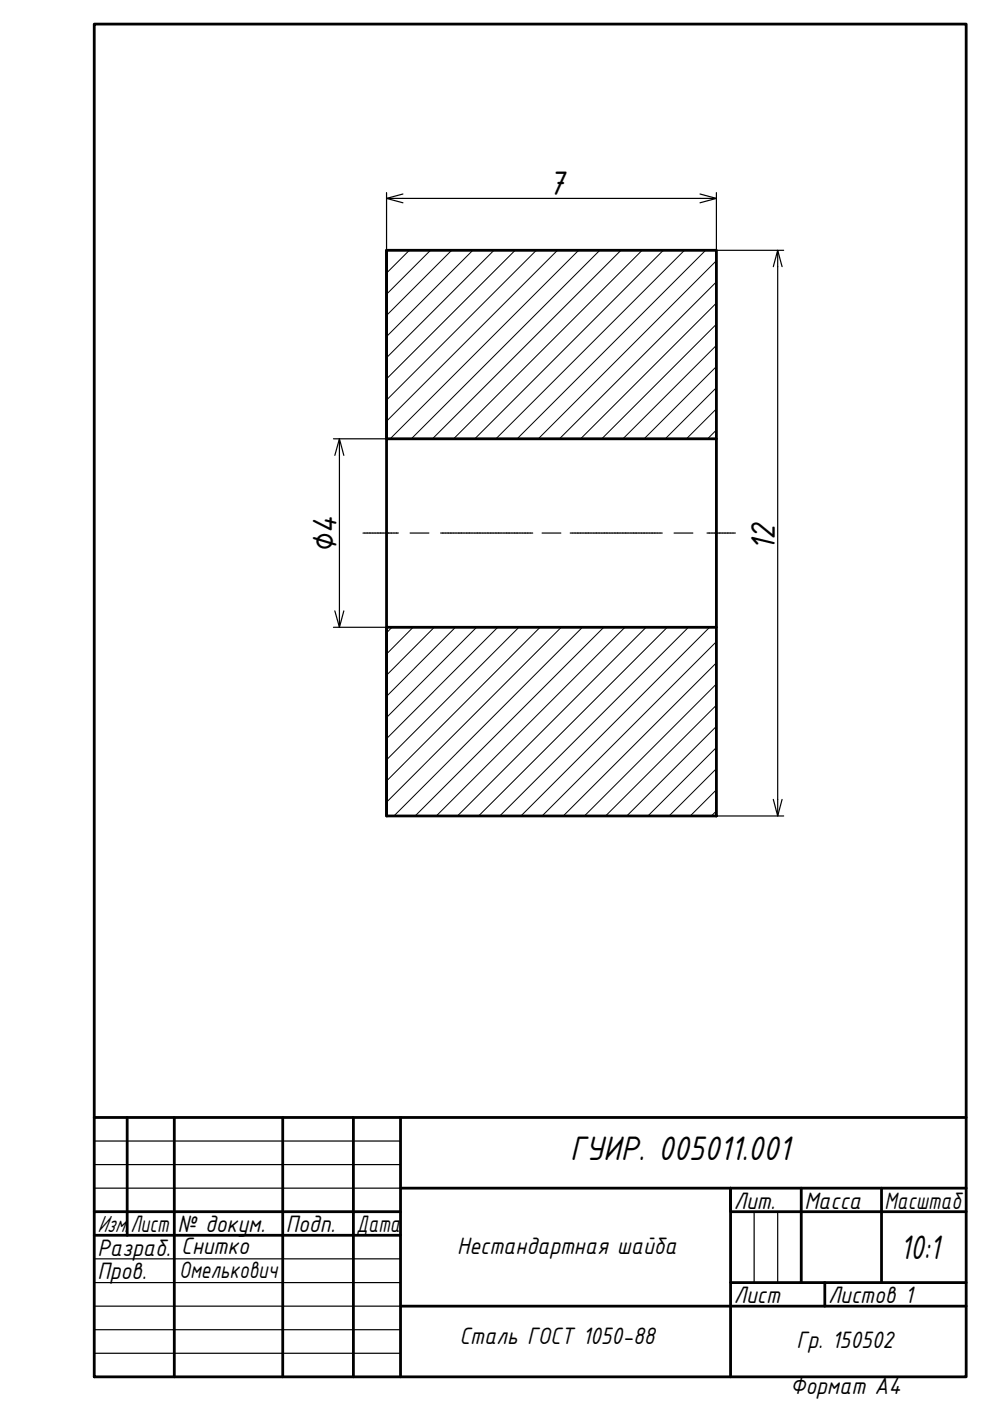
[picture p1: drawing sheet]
<svg xmlns="http://www.w3.org/2000/svg" width="210mm" height="297mm" viewBox="0 0 210 297" stroke-linecap="round" stroke-linejoin="round" font-family="sans-serif">
<!-- layer: 0 -->
<g fill="none" stroke="#000" stroke-width=".59">
<path d="M20 5.1h184.9v286.8h-184.9zM82 53.1h69.9v119.9h-69.9zM82 53.1v39.9h69.9M151.9 133h-69.9v40M20 236.9h184.9M27 236.9v25M37 236.9v55M59.9 236.9v55M74.9 236.9v55M84.9 236.9v55M20 256.9h64.9M84.9 251.9h120"/>
<path d="M169.9 251.9v20M186.9 251.9v20M204.9 256.9h-50v-5v40M20 261.9h64.9M84.9 276.9h120M154.9 271.9h50M174.9 271.9v5"/>
</g>
<g fill="none" stroke="#000" stroke-width=".25">
<path d="M82 42.1h3.4M85.4 41.1l-3.4 1 3.4 .9M148.4 41.1l3.5 1-3.5 .9M148.4 42.1h3.5M164 56.5l.9-3.4 .9 3.4M164.9 53.1v3.4M71 96.5l1-3.5 .9 3.5M72 93v3.5M71 129.5l1 3.5 .9-3.5M72 129.5v3.5M164 169.5l.9 3.5 .9-3.5M164.9 169.5v3.5"/>
<path d="M20 241.9h64.9M20 246.9h64.9M20 251.9h64.9M159.9 256.9v15M164.9 256.9v15M20 266.9h64.9M20 271.9h64.9M20 276.9h64.9M20 281.9h64.9M20 286.9h64.9"/>
</g>
<g fill="none" stroke="#000" stroke-width=".21">
<path d="M82.3 53.1l-.3 .3M86.8 53.1l-4.8 4.8M91.3 53.1l-9.3 9.3M95.8 53.1l-13.8 13.8M100.2 53.1l-18.2 18.3M104.7 53.1l-22.7 22.7M109.2 53.1l-27.2 27.2M113.7 53.1l-31.7 31.7M118.2 53.1l-36.2 36.2M122.7 53.1l-40 39.9M127.2 53.1l-40 39.9M131.7 53.1l-40 39.9"/>
<path d="M136.1 53.1l-39.9 39.9M140.6 53.1l-39.9 39.9M145.1 53.1l-39.9 39.9M149.6 53.1l-40 39.9M151.9 55.3l-37.8 37.7M151.9 59.8l-33.3 33.2M151.9 64.2l-28.8 28.8M151.9 68.7l-24.3 24.3M151.9 73.2l-19.8 19.8M151.9 77.7l-15.3 15.3M151.9 82.2l-10.8 10.8M151.9 86.7l-6.4 6.3"/>
<path d="M151.9 91.2l-1.9 1.8M83.1 133l-1.1 1.2M87.6 133l-5.6 5.7M92.1 133l-10.1 10.2M96.6 133l-14.6 14.6M101 133l-19 19.1M105.5 133l-23.5 23.6M110 133l-28 28.1M114.5 133l-32.5 32.6M119 133l-37 37.1M123.5 133l-40 40M128 133l-40 40"/>
<path d="M132.5 133l-40 40M137 133l-40 40M141.5 133l-40 40M146 133l-40 40M150.5 133l-40.1 40M151.9 136l-37 37M151.9 140.5l-32.5 32.5M151.9 145l-28 28M151.9 149.5l-23.5 23.5M151.9 154l-19 19M151.9 158.5l-14.5 14.5M151.9 163l-10 10"/>
<path d="M151.9 167.5l-5.6 5.5M151.9 171.9l-1.1 1.1"/>
</g>
<g fill="none" stroke="#000" stroke-width=".25">
<path d="M82 40.8v12.3M85.4 42.1h63M151.9 40.8v12.3h14.3M164.9 56.5v113M70.7 93h11.3M72 96.5v33M77 113h.2M77.3 113h.1M77.4 113h.5M78 113h.9M79 113h.1M79.1 113h.4"/>
<path d="M79.5 113h.1M79.7 113h1.5M81.2 113h.1M81.4 113h.4M81.9 113h.9M82.9 113h.5M83.5 113h.1M83.6 113h.9M87 113h3.9M93.4 113h1M94.4 113h.1M94.6 113h1.5"/>
<path d="M96.1 113h.1M96.3 113h.3M96.7 113h.1M96.8 113h1.5M98.4 113h.1M98.5 113h.5M99.1 113h.9M100.1 113h.1M100.2 113h.3M100.6 113h.1M100.8 113h1.4M102.3 113h.1"/>
<path d="M102.4 113h.4M102.9 113h.1M103 113h.9M104 113h.5M104.6 113h.1M104.7 113h1.5M106.3 113h.1M106.4 113h.3M106.8 113h.1M106.9 113h1.5M108.5 113h.1M108.6 113h1.5"/>
<path d="M110.2 113h.1M110.3 113h.4M110.7 113h.1M110.9 113h1.5M112.4 113h.1M112.6 113h.3M114.9 113h4M120.9 113h.4M121.4 113h.1M121.5 113h.5M122 113h1M123.1 113h.4"/>
<path d="M123.6 113h.1M123.7 113h1.5M125.3 113h.1M125.4 113h.4M125.9 113h.1M126 113h.9M127 113h.5M127.6 113h.1M127.7 113h1.5M129.2 113h.1M129.4 113h.3M129.8 113h.1"/>
<path d="M129.9 113h1.5M131.5 113h.1M131.6 113h.5M132.2 113h.9M133.2 113h.1M133.3 113h.3M133.7 113h.1M133.9 113h1.4M135.4 113h.1M135.6 113h.4M136.1 113h.9M137.1 113h.5"/>
<path d="M137.7 113h.1M137.8 113h1.5M139.4 113h.1M139.5 113h.3M139.9 113h.1M140 113h.4M142.9 113h4M149.9 113h.9M150.9 113h.1M151 113h.4M151.5 113h.1M151.6 113h1.5"/>
<path d="M153.2 113h.1M153.3 113h.5M153.8 113h1M154.9 113h.1M155 113h.3M155.4 113h.1M155.5 113h.4M70.7 133h11.3M151.9 173h14.3"/>
</g>
<g font-size="7.8">
<text x="116.2" y="41.4">7</text>
<text x="71.3" y="117.5" transform="rotate(-90 71.3 117.5)">∅4</text>
<text x="164.3" y="116.7" transform="rotate(-90 164.3 116.7)">12</text>
<text x="120.9" y="245.9">ГУИР. 005011.001</text>
<text x="190.9" y="266.9">10:1</text>
</g>
<g font-size="5.4">
<text x="155.6" y="256.2">Лит.</text>
<text x="170.6" y="256.2">Масса</text>
<text x="187.5" y="256.2">Масштаб</text>
<text x="20.7" y="261.2">Изм.</text>
<text x="27.6" y="261.2">Лист</text>
<text x="37.6" y="261.2">№ докум.</text>
<text x="60.6" y="261.2">Подп.</text>
<text x="75.6" y="261.2">Дата</text>
<text x="20.7" y="266.2">Разраб.</text>
<text x="38.4" y="265.9">Снитко</text>
<text x="96.9" y="265.9">Нестандартная шайба</text>
<text x="20.7" y="271.2">Пров.</text>
<text x="38" y="270.9">Омелькович</text>
<text x="155.6" y="276.2">Лист</text>
<text x="175.6" y="276.2">Листов 1</text>
<text x="97.4" y="284.9">Сталь ГОСТ 1050-88</text>
<text x="168.9" y="285.9">Гр. 150502</text>
<text x="167.5" y="295.6">Формат А4</text>
</g>
</svg>
